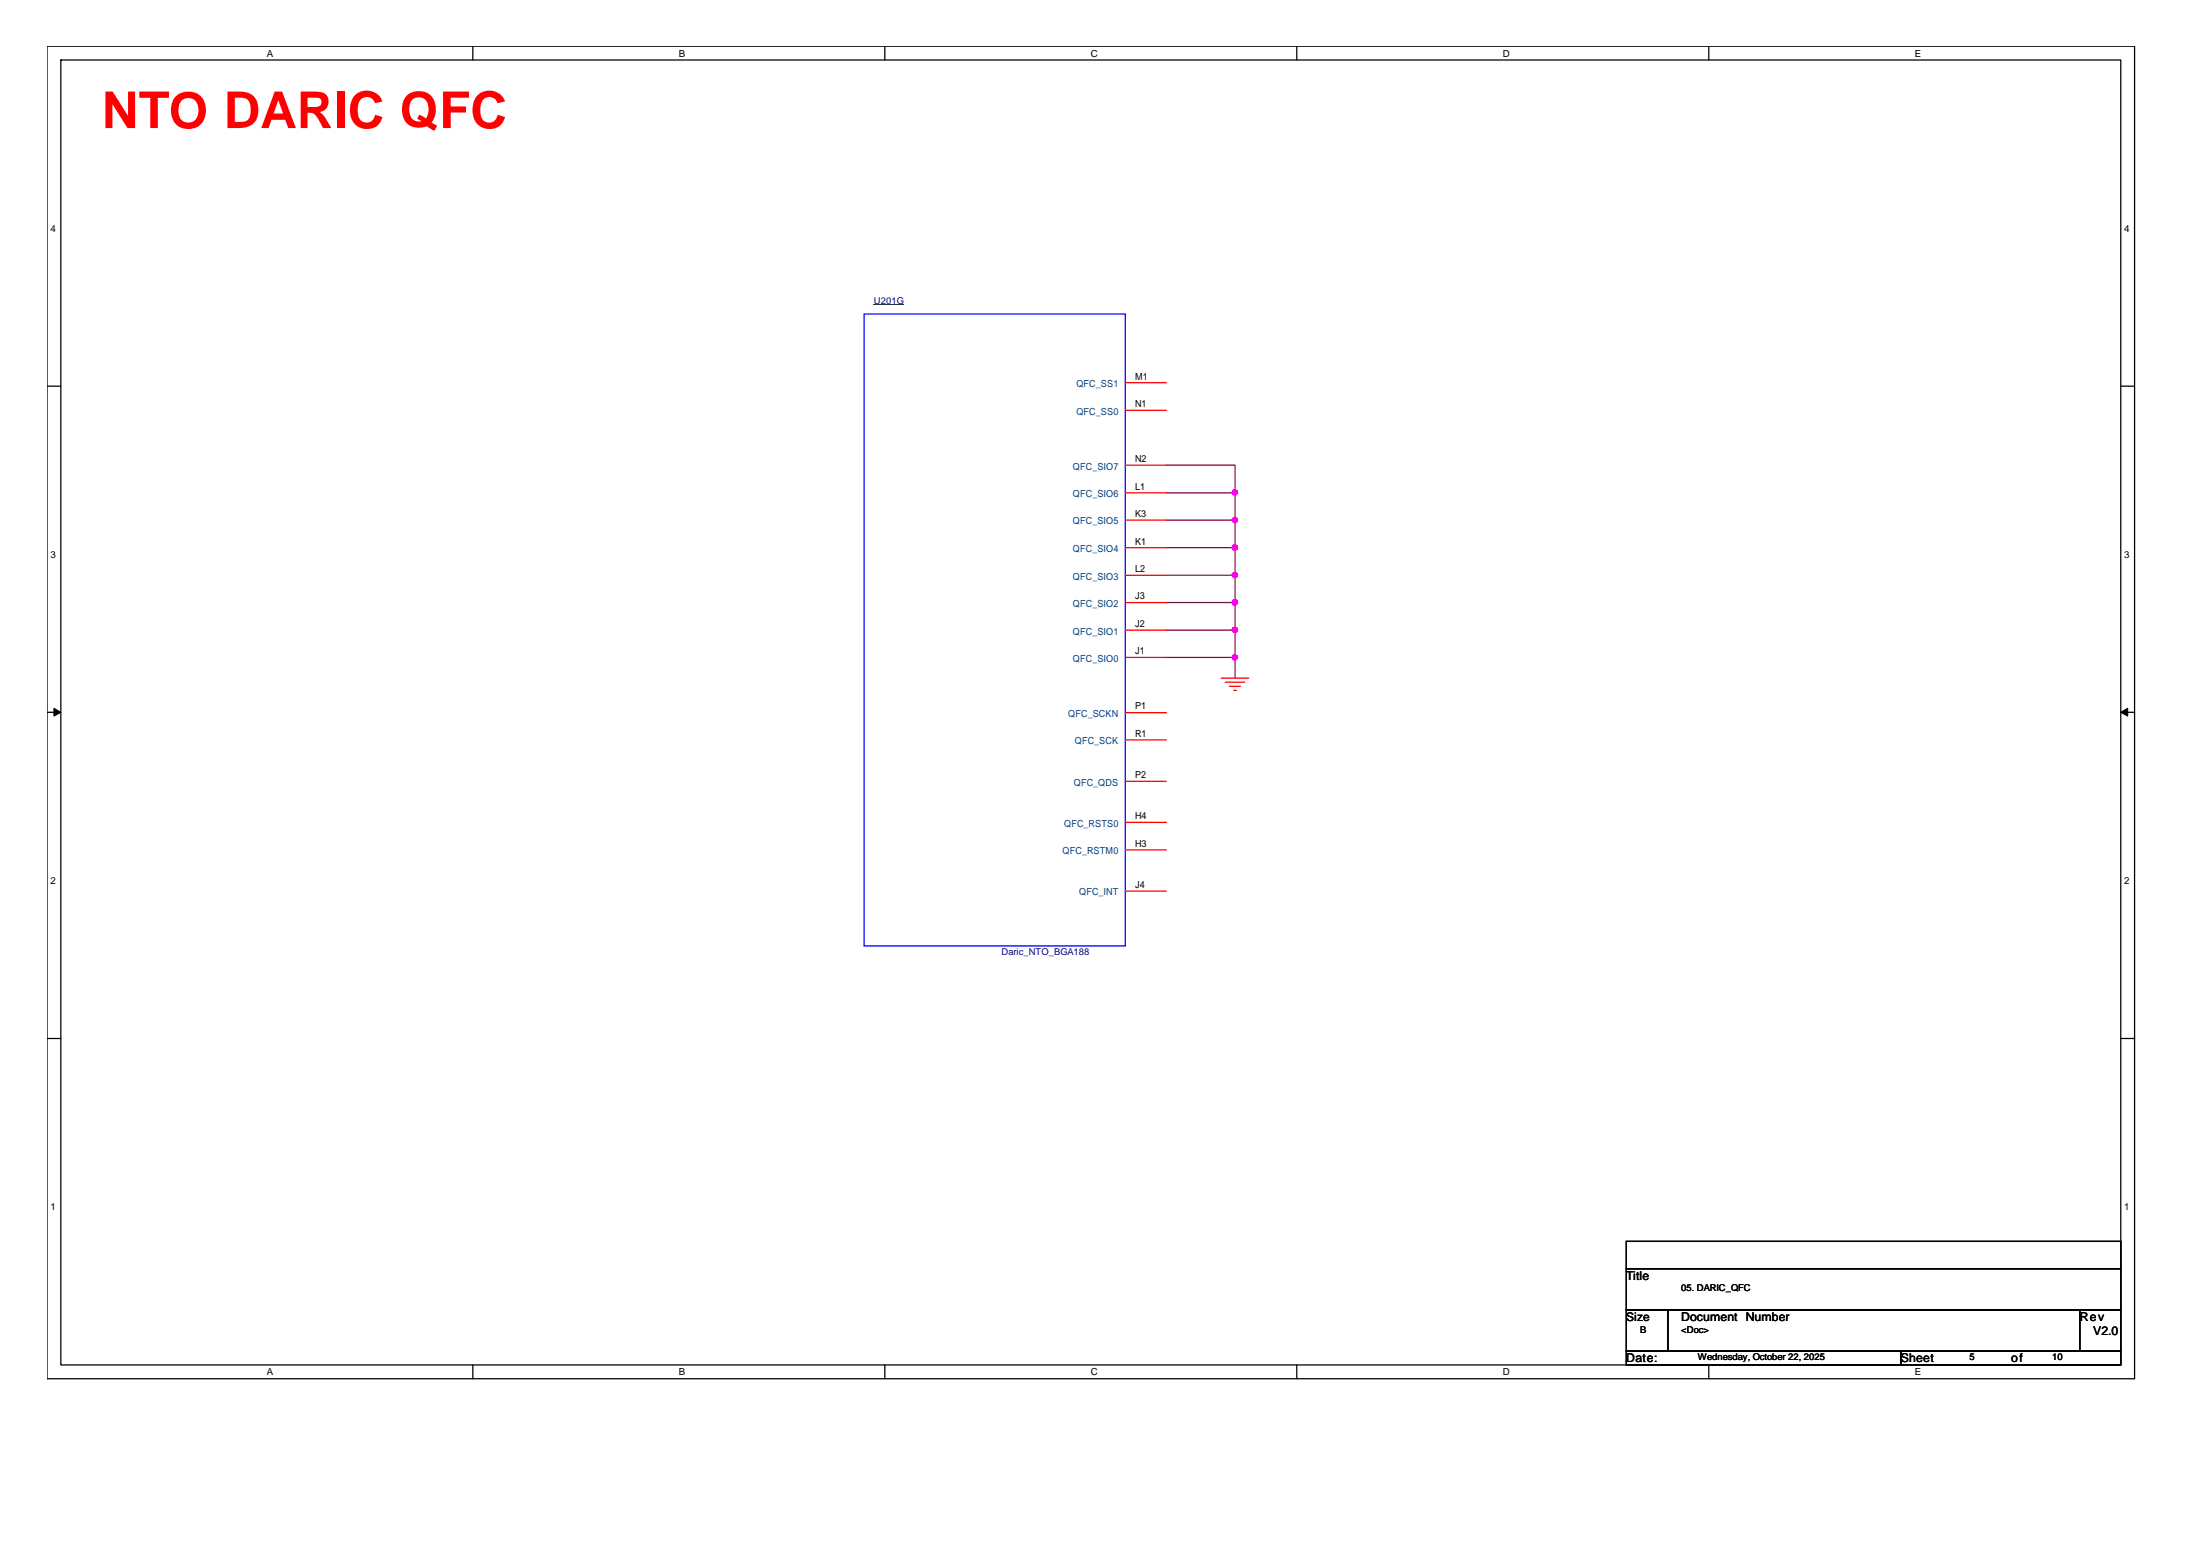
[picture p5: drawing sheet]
<svg xmlns="http://www.w3.org/2000/svg" width="297mm" height="210mm" viewBox="0 0 297 210" stroke-linecap="round" stroke-linejoin="round" font-family="sans-serif">
<path d="M6.3 6.2h281.9v179.9h-281.9zM8.2 8.1h278.1v176.1h-278.1z" fill="none" stroke="#000" stroke-width=".17"/>
<g fill="#fff">
<path d="M36 6.4h.8v1.5h-.8z"/>
<path d="M36 184.5h.8v1.4h-.8z"/>
</g>
<path d="M63.8 6.2v1.9M63.8 184.2v1.9" fill="none" stroke="#000" stroke-width=".17"/>
<g fill="#fff">
<path d="M91.7 6.4h.8v1.5h-.8z"/>
<path d="M91.7 184.5h.8v1.4h-.8z"/>
</g>
<path d="M119.5 6.2v1.9M119.5 184.2v1.9" fill="none" stroke="#000" stroke-width=".17"/>
<g fill="#fff">
<path d="M147.3 6.4h.9v1.5h-.9z"/>
<path d="M147.3 184.5h.9v1.4h-.9z"/>
</g>
<path d="M175.1 6.2v1.9M175.1 184.2v1.9" fill="none" stroke="#000" stroke-width=".17"/>
<g fill="#fff">
<path d="M202.9 6.4h.9v1.5h-.9z"/>
<path d="M202.9 184.5h.9v1.4h-.9z"/>
</g>
<path d="M230.7 6.2v1.9M230.7 184.2v1.9" fill="none" stroke="#000" stroke-width=".17"/>
<g fill="#fff">
<path d="M258.5 6.4h.9v1.5h-.9z"/>
<path d="M258.5 184.5h.9v1.4h-.9z"/>
<path d="M6.8 30.1h.7v1.5h-.7z"/>
<path d="M286.8 30.1h.7v1.5h-.7z"/>
<path d="M6.8 74.1h.7v1.5h-.7z"/>
<path d="M286.8 74.1h.7v1.5h-.7z"/>
</g>
<path d="M6.4 52.1h1.8M286.3 52.1h1.9" fill="none" stroke="#000" stroke-width=".17"/>
<g fill="#fff">
<path d="M6.8 118.2h.7v1.4h-.7z"/>
<path d="M286.8 118.2h.7v1.4h-.7z"/>
</g>
<path d="M6.4 96.2h1.8M286.3 96.2h1.9" fill="none" stroke="#000" stroke-width=".17"/>
<path d="M7.3 95.6l.9 .6-.9 .5zM286.3 96.2l1-.6v1.1z" fill="#000" stroke="#000" stroke-width=".14"/>
<g fill="#fff">
<path d="M6.8 162.2h.7v1.5h-.7z"/>
<path d="M286.8 162.2h.7v1.5h-.7z"/>
</g>
<path d="M6.4 140.2h1.8M286.3 140.2h1.9M219.6 167.6h66.7v3.7h-66.7zM219.6 171.3h66.7v5.5h-66.7zM219.6 176.8h5.6v5.6h-5.6zM225.2 176.8h55.6v5.6h-55.6zM280.8 176.8h5.5v5.6h-5.5zM219.6 182.4h37.1v1.8h-37.1zM256.7 182.4h29.6v1.8h-29.6z" fill="none" stroke="#000" stroke-width=".17"/>
<path d="M157.5 77.7h9.3v3.6M157.5 73.9h9.3v3.8M157.5 70.2h9.3M157.5 66.5h9.3M157.5 62.8h9.3v3.7M166.8 70.2v3.7M166.8 66.5v3.7M157.5 88.7h9.3M157.5 85.1h9.3M157.5 81.3h9.3v3.8M166.8 88.7v2.8M166.8 85.1v3.6" fill="none" stroke="#800040" stroke-width=".17"/>
<g fill="#f0f" stroke="#f0f" stroke-width=".17">
<circle cx="166.7" cy="88.7" r=".36"/>
<circle cx="166.7" cy="85" r=".36"/>
<circle cx="166.7" cy="81.3" r=".37"/>
<circle cx="166.7" cy="73.9" r=".37"/>
<circle cx="166.7" cy="77.6" r=".36"/>
<circle cx="166.7" cy="70.2" r=".36"/>
<circle cx="166.7" cy="66.5" r=".36"/>
</g>
<g fill="none" stroke="#f00" stroke-width=".17">
<path d="M151.9 51.7h5.6M151.9 55.4h5.6M151.9 62.8h5.6M151.9 66.5h5.6M151.9 70.2h5.6M151.9 73.9h5.6M151.9 77.7h5.6M151.9 81.3h5.6M151.9 85.1h5.6M151.9 88.7h5.6M151.9 96.2h5.6M151.9 99.9h5.6"/>
<path d="M164.9 91.5h3.7M165.4 92.1h2.7M166 92.6h1.5M166.6 93.2h.3M151.9 105.5h5.6M151.9 111h5.6M151.9 114.7h5.6M151.9 120.3h5.6"/>
</g>
<path d="M116.7 42.4h35.2v85.3h-35.2z" fill="none" stroke="#00f" stroke-width=".17"/>
<path d="M118 41.2h4" fill="none" stroke="#000080" stroke-width=".14"/>
<text font-size="6.9" fill="#f00" x="13.8" y="17.3">NTO DARIC QFC</text>
<g font-size="1.7">
<text x="219.6" y="172.7">Title</text>
<text x="227" y="178.3">Document Number</text>
<text x="280.8" y="178.3">Rev</text>
<text x="219.6" y="183.9">Date:</text>
<text x="256.7" y="183.9">Sheet</text>
<text x="271.5" y="183.9">of</text>
<text x="282.6" y="180.2">V2.0</text>
</g>
<text font-size="1.6" x="219.6" y="178.3">Size</text>
<g font-size="1.3">
<text x="36" y="7.6">A</text>
<text x="91.7" y="7.6">B</text>
<text x="147.3" y="7.6">C</text>
<text x="202.9" y="7.6">D</text>
<text x="258.5" y="7.6">E</text>
<text x="6.8" y="31.3">4</text>
<text x="286.8" y="31.3">4</text>
<text x="153.2" y="51.2">M1</text>
<text x="153.2" y="55">N1</text>
<text x="153.2" y="62.4">N2</text>
<text x="153.2" y="66.1">L1</text>
<text x="153.2" y="69.8">K3</text>
<text x="6.8" y="75.3">3</text>
<text x="153.2" y="73.5">K1</text>
<text x="153.2" y="77.2">L2</text>
<text x="286.8" y="75.3">3</text>
<text x="153.2" y="80.9">J3</text>
<text x="153.2" y="84.6">J2</text>
<text x="153.2" y="88.3">J1</text>
<text x="153.2" y="95.8">P1</text>
<text x="153.2" y="99.5">R1</text>
<text x="153.2" y="105">P2</text>
<text x="153.2" y="110.6">H4</text>
<text x="6.8" y="119.4">2</text>
<text x="153.2" y="114.3">H3</text>
<text x="153.2" y="119.9">J4</text>
<text x="286.8" y="119.4">2</text>
<text x="6.8" y="163.4">1</text>
<text x="286.8" y="163.4">1</text>
<text x="221.4" y="179.9">B</text>
<text x="227" y="179.9">&lt;Doc&gt;</text>
<text x="227" y="174.3">05. DARIC_QFC</text>
<text x="36" y="185.6">A</text>
<text x="91.7" y="185.6">B</text>
<text x="147.3" y="185.6">C</text>
<text x="202.9" y="185.6">D</text>
<text x="229.2" y="183.6">Wednesday, October 22, 2025</text>
<text x="258.5" y="185.6">E</text>
<text x="265.9" y="183.6">5</text>
<text x="277.1" y="183.6">10</text>
</g>
<g font-size="1.3" fill="#000080">
<text x="118" y="41">U201G</text>
<text x="135.2" y="128.9">Daric_NTO_BGA188</text>
</g>
<g font-size="1.3" fill="#004080">
<text x="145.3" y="52.3">QFC_SS1</text>
<text x="145.3" y="56">QFC_SS0</text>
<text x="144.9" y="63.4">QFC_SIO7</text>
<text x="144.9" y="67.1">QFC_SIO6</text>
<text x="144.9" y="70.8">QFC_SIO5</text>
<text x="144.9" y="74.5">QFC_SIO4</text>
<text x="144.9" y="78.2">QFC_SIO3</text>
<text x="144.9" y="81.9">QFC_SIO2</text>
<text x="144.9" y="85.7">QFC_SIO1</text>
<text x="144.9" y="89.3">QFC_SIO0</text>
<text x="144.2" y="96.8">QFC_SCKN</text>
<text x="145.1" y="100.5">QFC_SCK</text>
<text x="145" y="106.1">QFC_QDS</text>
<text x="143.7" y="111.6">QFC_RSTS0</text>
<text x="143.5" y="115.3">QFC_RSTM0</text>
<text x="145.7" y="120.9">QFC_INT</text>
</g>
</svg>
